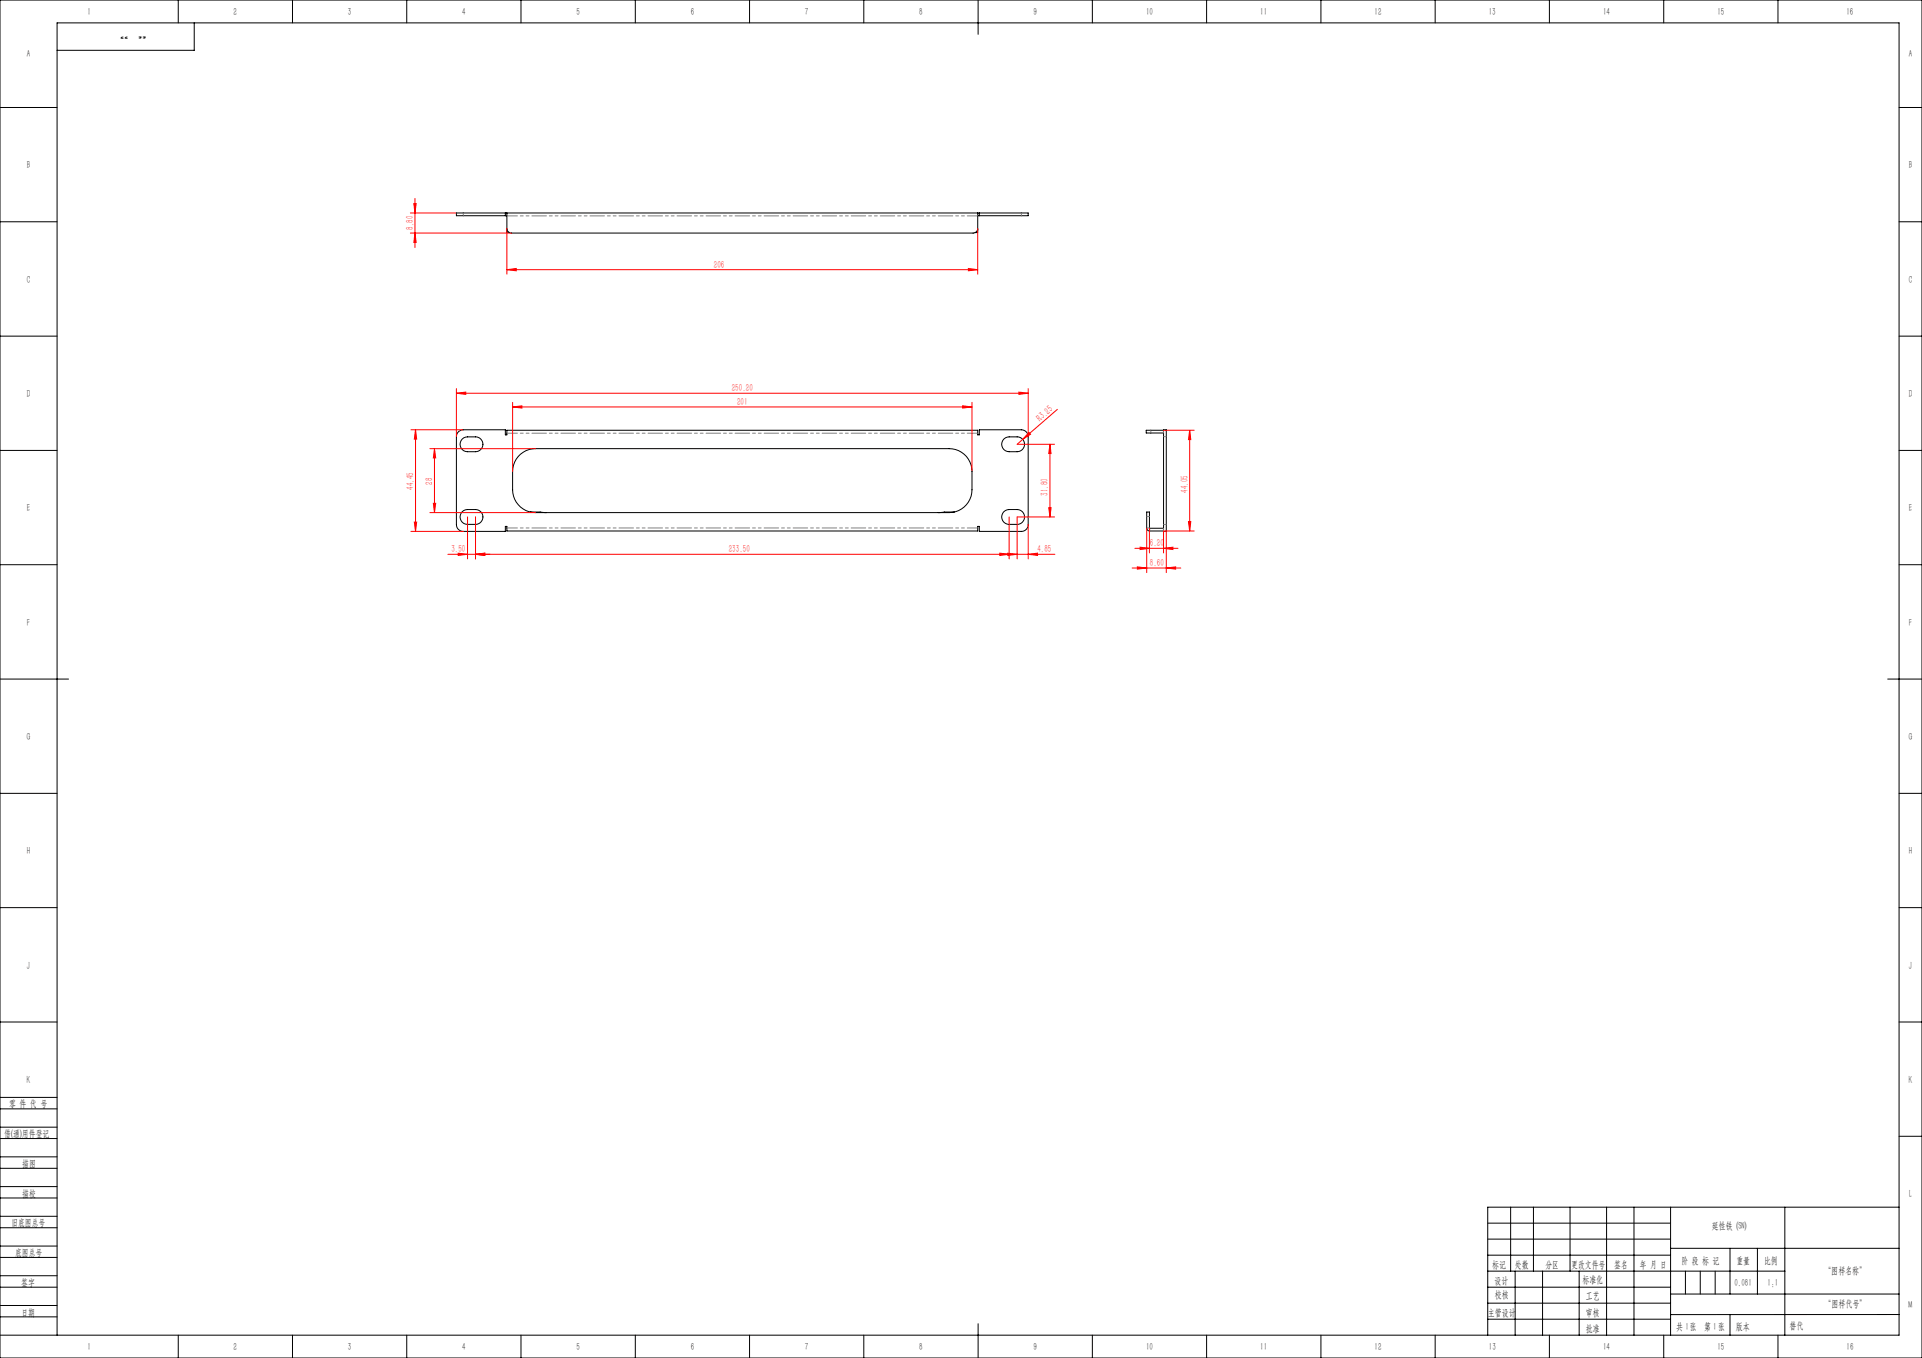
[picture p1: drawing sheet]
<svg xmlns="http://www.w3.org/2000/svg" width="841mm" height="594mm" viewBox="0 0 841 594" stroke-linecap="round" stroke-linejoin="round" font-family="sans-serif">
<g fill="none" stroke="#000" stroke-width=".44">
<path d="M0 0h841v594h-841zM78 0v10M85 10v12h-60M128 0v10M178 0v10M228 0v10M278 0v10M328 0v10M378 0v10M428 0v15M478 0v10M528 0v10"/>
<path d="M578 0v10M628 0v10M678 0v10M728 0v10M778 0v10M0 47h25M831 47h10M0 97h25M221.1 93.2v1.2M221.8 94.4h-22.1v-1.2h250.2v1.2h-22.1M221.8 94.4v5.5a2.05 2.05 0 0 0 2 2h202a2.05 2.05 0 0 0 2-2v-5.5M221.8 93.2v1.2"/>
<path d="M427.8 93.2v1.2M428.5 93.2v1.2M831 97h10M221.8 100.5v1.2h1.1M221.8 100.5h.1M221.8 100.4v.1M427.7 100.5h.1M427.8 100.5v1.2h-1.1M427.8 100.4v.1M0 147h25M831 147h10M0 197h25"/>
<path d="M200.6 188.9l2.1-.9h18.4v2.2h.7v-2h206v2h.7v-2.2h18.4a3 3 0 0 1 3 3v38.4a2.95 2.95 0 0 1-3 3h-18.4v-2.1h-.7v2h-206v-2h-.7v2.1h-18.4a2.95 2.95 0 0 1-3-3v-38.4l.2-1.1zM202.2 192a6.2 6.2 0 0 1 5.9-.9 3.2 3.2 0 0 1 3.2 3.2 3.2 3.2 0 0 1-3.2 3.3 6.2 6.2 0 0 1-5.9-1 3.2 3.2 0 0 1 0-4.6zM226.8 199.7a9.8 9.8 0 0 1 7.5-3.5h181a10 10 0 0 1 10 10v8a10 10 0 0 1-10 10h-181a10 10 0 0 1-10-10v-8a10.2 10.2 0 0 1 2.5-6.5zM439.2 192a6.2 6.2 0 0 1 5.9-.9 3.2 3.2 0 0 1 3.2 3.2 3.2 3.2 0 0 1-3.2 3.3 6.2 6.2 0 0 1-5.9-1 3.2 3.2 0 0 1 0-4.6zM509.1 188h1.2v44.4h-1.2zM509.1 188.2h-7.6v1.2l7.6 .1M831 197h10M202.2 223.8a6.2 6.2 0 0 1 5.9-.9 3.2 3.2 0 0 1 3.2 3.2 3.2 3.2 0 0 1-3.2 3.3 6.2 6.2 0 0 1-5.9-1 3.2 3.2 0 0 1 0-4.6zM232 224l7.1 .2M417.7 224l-7.2 .2M439.2 223.8a6.2 6.2 0 0 1 5.9-.9 3.2 3.2 0 0 1 3.2 3.2 3.2 3.2 0 0 1-3.2 3.3 6.2 6.2 0 0 1-5.9-1 3.2 3.2 0 0 1 0-4.6zM509.1 231h-6.1v-7h-1.2v7a1.27 1.27 0 0 0 1.3 1.3h6"/>
<path d="M0 247h25M831 247h10M0 297h30M826 297h15M0 347h25M831 347h10M0 397h25M831 397h10M0 447h25M831 447h10M0 498h25M0 493h25"/>
<path d="M0 485h25M0 480h25M831 497h10M0 511h25M0 506h25M0 519h25M0 524h25M0 537h25M0 532h25M651 535h80M661 528v28M671 528v28"/>
<path d="M687 528v28M703 528v56M715 528v56M731 528v56M781 528v56M831 528h-180v56M0 550h25M0 545h25M0 558h25M651 542h80M651 549h80M651 556h130"/>
<path d="M663 556v28M675 556v28M691 556v28M731 546h100M737.5 556v10M744 556v10M750.5 556v10M757 546v20M769 546v20M0 563h25M0 571h25M0 576h25"/>
<path d="M428 579v15M651 563h80M651 570h80M651 577h80M731 566h100M757 575v9M831 575h-100M0 584h831v-574h-806v574M78 584v10M128 584v10M178 584v10M228 584v10"/>
<path d="M278 584v10M328 584v10M378 584v10M478 584v10M528 584v10M578 584v10M628 584v10M678 584v10M728 584v10M778 584v10"/>
</g>
<path d="M427.8 94.4h-206M427.8 189.5h-206M221.8 230.9h206" fill="none" stroke="#808080" stroke-width=".44" stroke-dasharray="6.3 1.3 1.3 1.3 1.3 1.3" stroke-dashoffset="1.8"/>
<path d="M202.7 93.1v1.2M446.9 93.1v1.2M221.9 100.4h-.1M427.8 100.4h.1M503.6 188.2v1.2M509.1 188.2v1.2M510.4 191h-1.2M501.8 230.9h1.2M501.8 225.9h1.2M503.1 232.2v-1.2M509.1 232.2v-1.2M510.4 229.4h-1.2" fill="none" stroke="#808080" stroke-width=".44" stroke-dasharray="6.3 1.3 1.3 1.3 1.3 1.3"/>
<g fill="none" stroke="#f00" stroke-width=".44">
<path d="M179.6 93.2h20.1M181.1 89.1h1l-.5 4.1zM181.6 86.8v21.5M221.8 99.9v20M427.8 99.9v20M179.6 101.9h44.2M181.6 101.9l.5 4.1h-1zM221.8 118l4.1-.6v1.1zM221.8 118h206M423.7 117.4l4.1 .6-4.1 .5zM199.7 172l4.1-.5v1zM199.7 170v21"/>
<path d="M199.7 172h250.2M224.3 178l4.1-.5v1zM224.3 176v30.2M224.3 178h201M421.2 177.5l4.1 .5-4.1 .5zM425.3 176v30.2M445.8 171.5l4.1 .5-4.1 .5zM449.9 170v21M462.7 179.1l-15.2 13.1M179.8 188h22.9M181.8 188v44.4M181.8 188l.5 4.1h-1z"/>
<path d="M188.1 196.2h46.2M190.1 196.2v28M190.1 196.2l.5 4.1h-1zM447.5 192.2l-2.4 2.1h16.3M450.3 189.2l.6 .7-3.4 2.3zM459.4 194.3v31.8M459.4 194.3l.5 4.1h-1zM509.1 188.2h13.4M520.6 188.2l.5 4.1h-1.1zM520.6 188.2v44.1M179.8 232.4h22.9M181.3 228.4h1l-.5 4z"/>
<path d="M188.1 224.2h46.2M189.6 220.2h1l-.5 4zM204.6 226.1v18.4M208.1 226.1v18.4M441.6 226.1v18.4M449.9 229.4v15.1M458.9 222.1h1l-.5 4zM461.4 226.1h-16.3v18.4M496.6 239.8h18.9M498.9 239.4l4.1 .4-4.1 .6zM501.8 231v19.5M503 231v10.9"/>
<path d="M509.1 232.3h13.4M509.1 239.8l4.1-.4v1zM509.1 232.4v9.5M510.3 232.4v18.1M520 228.2h1.1l-.5 4.1zM196 242.5h265.6M200.5 242l4.1 .5-4.1 .5zM208.1 242.5l4-.5v1zM437.5 242l4.1 .5-4.1 .5zM441 242l4.1 .5-4.1 .5zM449.9 242.5l4.1-.5v1zM495.4 248.5h21.3"/>
<path d="M497.7 248l4.1 .5-4.1 .4zM510.3 248.5l4.1-.5v.9z"/>
</g>
<g fill="#f00">
<path d="M450.3 189.2l.6 .7-3.4 2.3z"/>
<path d="M208.1 242.5l4-.5v1zM200.5 242l4.1 .5-4.1 .5z"/>
<path d="M199.7 172l4.1-.5v1zM445.8 171.5l4.1 .5-4.1 .5zM224.3 178l4.1-.5v1zM421.2 177.5l4.1 .5-4.1 .5zM208.1 242.5l4-.5v1zM437.5 242l4.1 .5-4.1 .5zM441 242l4.1 .5-4.1 .5zM449.9 242.5l4.1-.5v1zM221.8 118l4.1-.6v1.1zM423.7 117.4l4.1 .6-4.1 .5zM498.9 239.4l4.1 .4-4.1 .6zM509.1 239.8l4.1-.4v1zM497.7 248l4.1 .5-4.1 .4zM510.3 248.5l4.1-.5v.9z"/>
<path d="M181.6 101.9l.5 4.1h-1zM181.1 89.1h1l-.5 4.1z"/>
<path d="M520.6 188.2l.5 4.1h-1.1zM520 228.2h1.1l-.5 4.1z"/>
<path d="M181.8 188l.5 4.1h-1zM181.3 228.4h1l-.5 4zM190.1 196.2l.5 4.1h-1zM189.6 220.2h1l-.5 4zM459.4 194.3l.5 4.1h-1zM458.9 222.1h1l-.5 4z"/>
</g>
<g font-size="4.4">
<text x="38.2" y="6.6">1</text>
<text x="102.2" y="6.6">2</text>
<text x="152.2" y="6.6">3</text>
<text x="202.2" y="6.6">4</text>
<text x="252.2" y="6.6">5</text>
<text x="302.2" y="6.6">6</text>
<text x="352.2" y="6.6">7</text>
<text x="402.2" y="6.6">8</text>
<text x="452.2" y="6.6">9</text>
<text x="501.5" y="6.6">10</text>
<text x="551.5" y="6.6">11</text>
<text x="601.5" y="6.6">12</text>
<text x="651.5" y="6.6">13</text>
<text x="701.5" y="6.6">14</text>
<text x="751.5" y="6.6">15</text>
<text x="808" y="6.6">16</text>
<text x="11.7" y="25.1">A</text>
<text x="835.2" y="25.1">A</text>
<text x="11.7" y="73.6">B</text>
<text x="835.2" y="73.6">B</text>
<text x="11.7" y="123.6">C</text>
<text x="835.2" y="123.6">C</text>
<text x="11.7" y="173.6">D</text>
<text x="835.2" y="173.6">D</text>
<text x="11.7" y="223.6">E</text>
<text x="835.2" y="223.6">E</text>
<text x="11.8" y="273.6">F</text>
<text x="835.3" y="273.7">F</text>
<text x="11.7" y="323.6">G</text>
<text x="835.2" y="323.7">G</text>
<text x="11.7" y="373.6">H</text>
<text x="835.2" y="373.7">H</text>
<text x="11.8" y="423.6">J</text>
<text x="835.3" y="423.7">J</text>
<text x="11.7" y="473.6">K</text>
<text x="835.2" y="473.7">K</text>
<text x="4.1" y="484.3">零 件 代 号</text>
<text x="1.8" y="497.5">借(通)用件登记</text>
<text x="9.7" y="510.6">描图</text>
<text x="9.7" y="523.6">描校</text>
<text x="835.3" y="523.6">L</text>
<text x="5" y="536.4">旧底图总号</text>
<text x="749.1" y="537.7">延性铁 (SN)</text>
<text x="6.6" y="549.5">底图总号</text>
<text x="652.9" y="554.5">标记</text>
<text x="662.9" y="554.5">处数</text>
<text x="676.2" y="554.5">分区</text>
<text x="687.5" y="554.5">更改文件号</text>
<text x="706.3" y="554.5">签名</text>
<text x="717.6" y="554.5">年 月 日</text>
<text x="735.7" y="552.9">阶 段 标 记</text>
<text x="759.8" y="552.9">重量</text>
<text x="771.9" y="552.9">比例</text>
<text x="798.3" y="557.1">“图样名称”</text>
<text x="9.3" y="562.5">签字</text>
<text x="653.9" y="561.5">设计</text>
<text x="692.5" y="561.4">标准化</text>
<text x="758.9" y="562.3">0.081</text>
<text x="773.5" y="562.3">1:1</text>
<text x="654.1" y="568">校核</text>
<text x="694" y="568.3">工艺</text>
<text x="9.4" y="575.6">日期</text>
<text x="651.1" y="575.4">主管设计</text>
<text x="694" y="575.7">审核</text>
<text x="798.3" y="571.8">“图样代号”</text>
<text x="835.2" y="572.2">M</text>
<text x="733.4" y="581.6">共 张</text>
<text x="737.5" y="581.6">1</text>
<text x="745.7" y="581.6">第 张</text>
<text x="749.6" y="581.6">1</text>
<text x="759.6" y="581.6">版本</text>
<text x="693.9" y="582.6">批准</text>
<text x="38.2" y="590.6">1</text>
<text x="102.2" y="590.6">2</text>
<text x="152.2" y="590.6">3</text>
<text x="202.2" y="590.6">4</text>
<text x="252.2" y="590.6">5</text>
<text x="302.2" y="590.6">6</text>
<text x="352.2" y="590.6">7</text>
<text x="402.2" y="590.6">8</text>
<text x="452.2" y="590.6">9</text>
<text x="501.5" y="590.6">10</text>
<text x="551.5" y="590.6">11</text>
<text x="601.5" y="590.6">12</text>
<text x="651.5" y="590.6">13</text>
<text x="701.5" y="590.6">14</text>
<text x="751.5" y="590.6">15</text>
<text x="808" y="590.6">16</text>
</g>
<g font-size="4.4" fill="#f00">
<text x="180.7" y="100.4" transform="rotate(-90 180.7 100.4)">8.80</text>
<text x="312.4" y="117.1">206</text>
<text x="320.2" y="171.1">250.20</text>
<text x="322.5" y="177.1">201</text>
<text x="455.2" y="184.4" transform="rotate(-41 455.2 184.4)">R3.25</text>
<text x="181" y="214.2" transform="rotate(-90 181 214.2)">44.45</text>
<text x="189.3" y="211.9" transform="rotate(-90 189.3 211.9)">28</text>
<text x="519.7" y="215.5" transform="rotate(-90 519.7 215.5)">44.05</text>
<text x="458.6" y="216.8" transform="rotate(-90 458.6 216.8)">31.80</text>
<text x="503.1" y="239">6.20</text>
<text x="197.5" y="241.6">3.50</text>
<text x="318.9" y="241.6">233.50</text>
<text x="453.9" y="241.6">4.85</text>
<text x="503.1" y="247.6">8.60</text>
</g>
<text font-size="4.4" fill="#0a0605" x="783.1" y="581.2">替代</text>
<g font-size="4.1" fill="#0a0605">
<text x="56.4" y="13.8" transform="rotate(-180 56.4 13.8)">”</text>
<text x="64.3" y="13.8" transform="rotate(-180 64.3 13.8)">“</text>
</g>
</svg>
